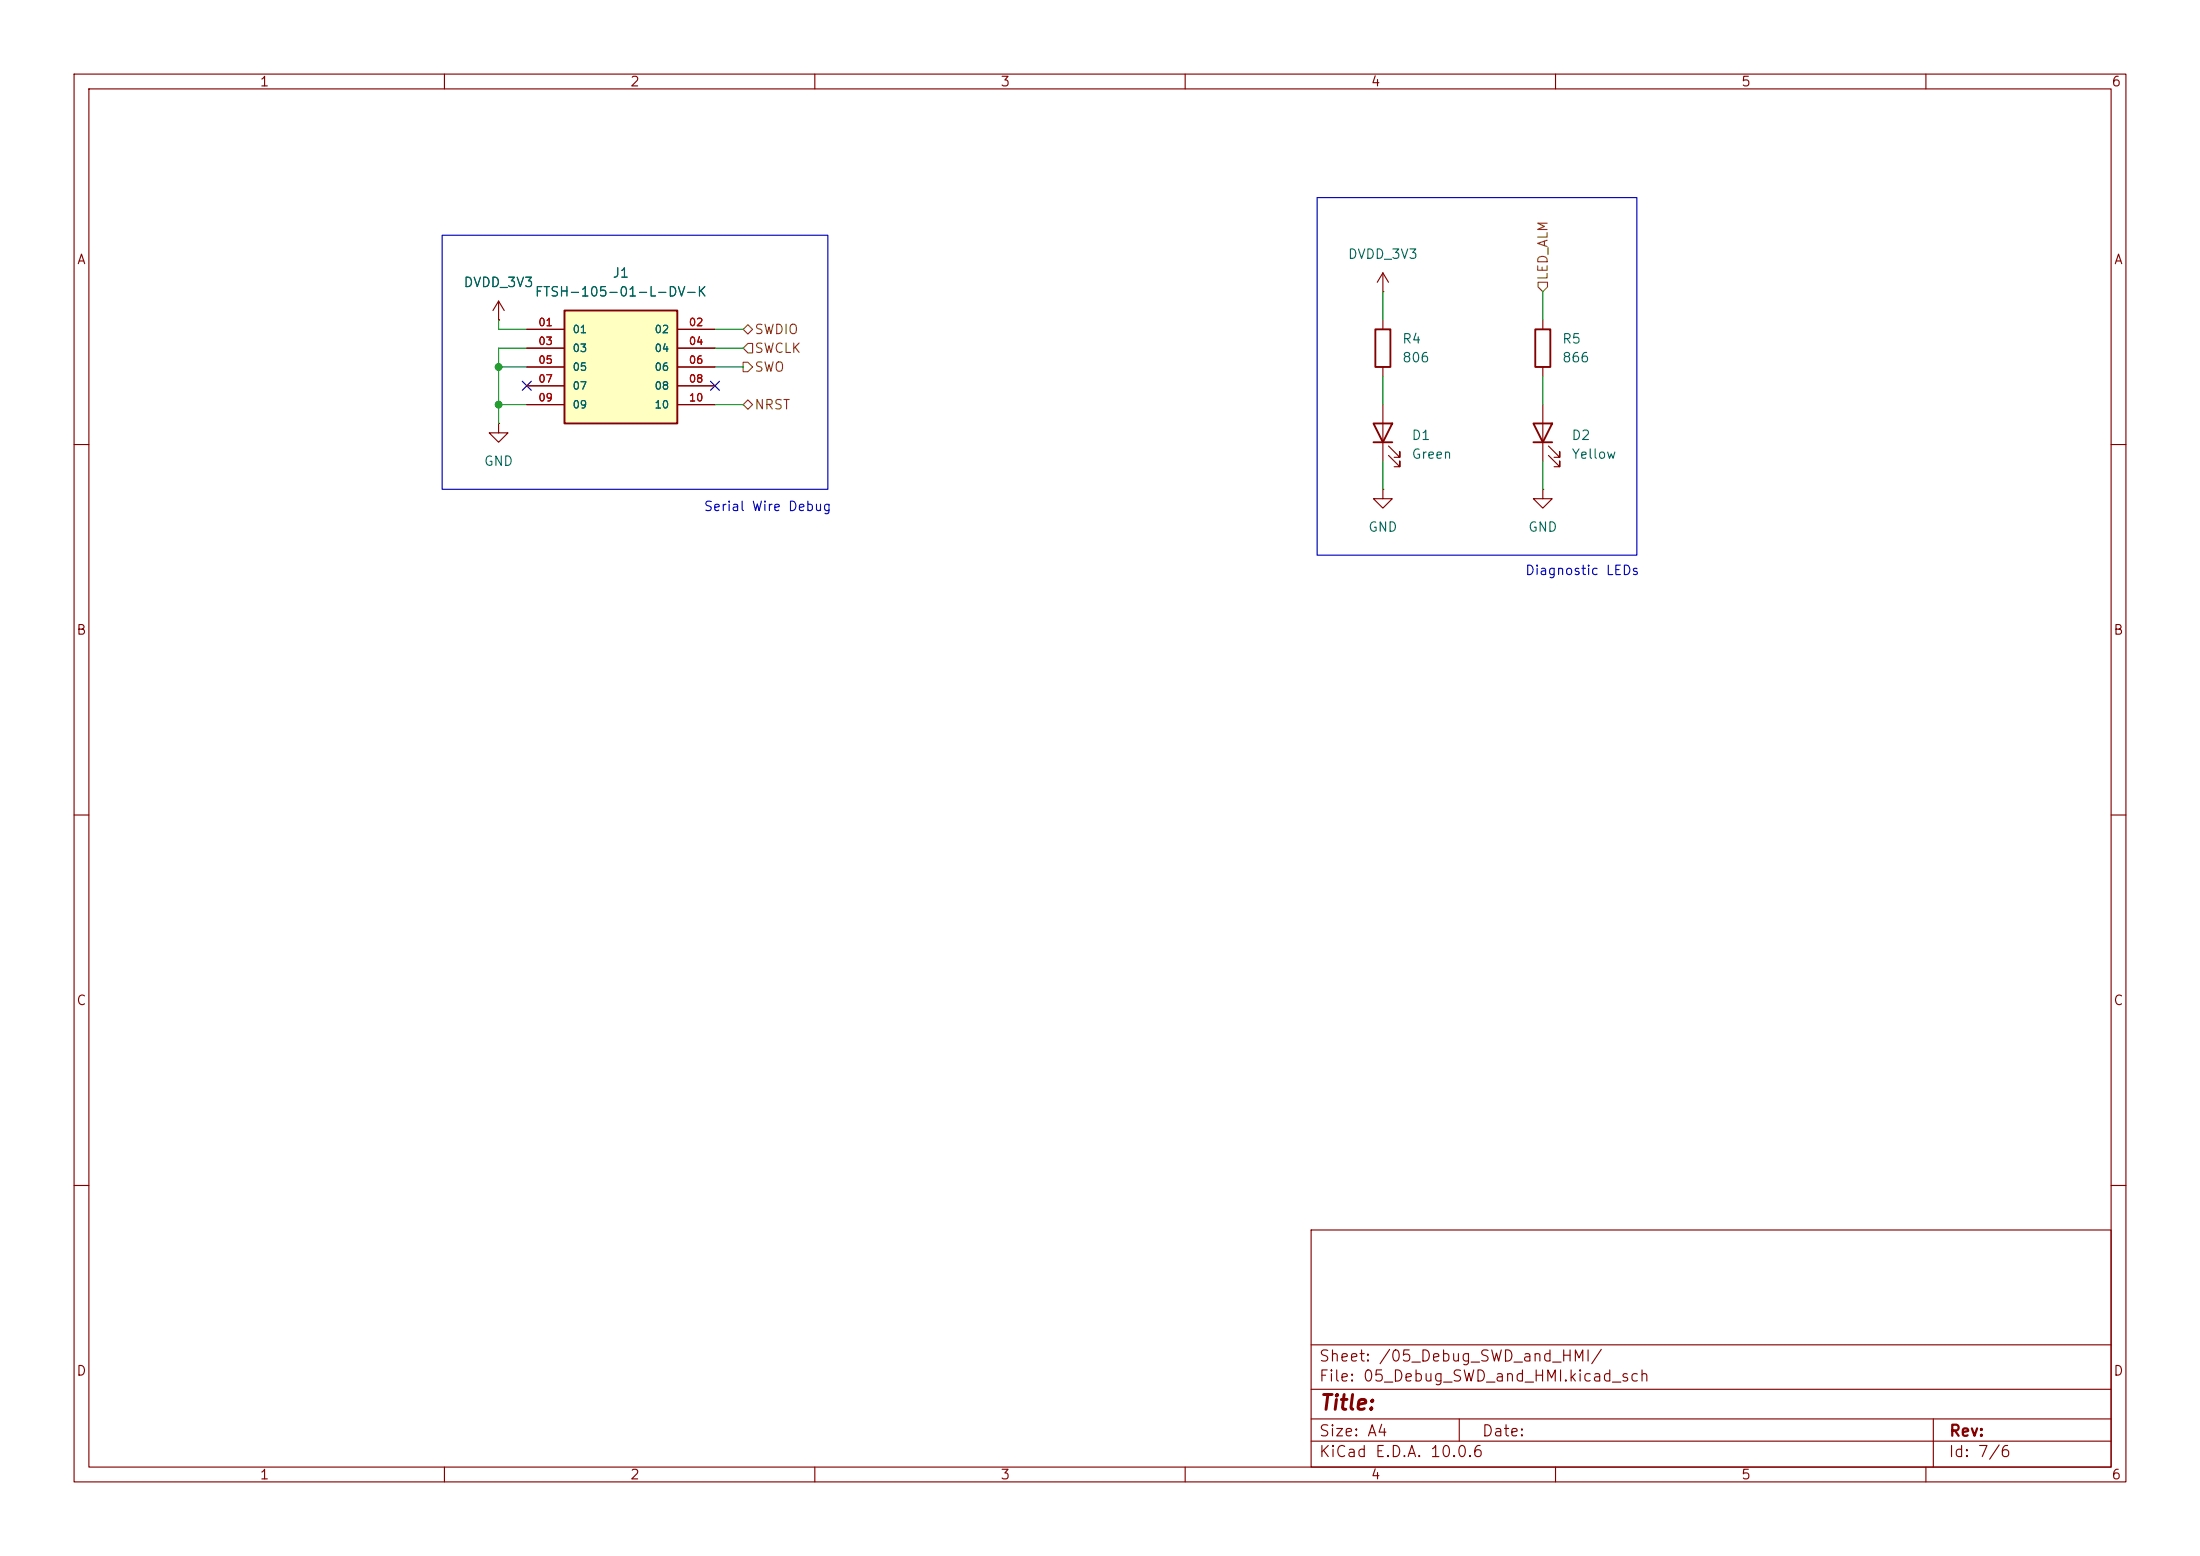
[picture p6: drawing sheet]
<svg xmlns="http://www.w3.org/2000/svg" width="297mm" height="210mm" viewBox="0 0 297 210" stroke-linecap="round" stroke-linejoin="round" font-family="sans-serif">
<g fill="none" stroke="#840000" stroke-width=".15">
<path d="M10 10h277v190h-277zM12 12h273v186h-273zM60 10v2M110 10v2M160 10v2M210 10v2M260 10v2M186.7 43.2v1.3M186.7 49.5v1.3M208.3 43.2v1.3M208.3 49.5v1.3M10 60h2"/>
<path d="M285 60h2M10 110h2M285 110h2M10 160h2M177 166h108v32h-108zM285 160h2M60 198v2M110 198v2M160 198v2M177 194.5h108M177 191.5h108M177 187.5h108"/>
<path d="M177 181.5h108M197 191.5v3M210 198v2M260 198v2M261 191.5v6.5"/>
</g>
<path d="M185.7 44.5h2v5h-2zM207.3 44.5h2v5h-2z" fill="none" stroke="#840000" stroke-width=".25"/>
<path d="M76.2 41.9h15.2v15.3h-15.2z" fill="#ffffc2"/>
<path d="M76.2 41.9h15.2v15.3h-15.2zM185.4 57.2h2.6l-1.3 2.5zM185.4 59.7h2.6M207 57.2h2.5l-1.2 2.5zM207 59.7h2.5" fill="none" stroke="#840000" stroke-width=".25"/>
<g fill="none" stroke="#840000" stroke-width=".15">
<path d="M186.7 39.4h.1M186.7 36.8v2.6M186.7 36.8l-.8 1.3M186.7 36.8l.8 1.3M67.3 43.2h.1M67.3 57.2v1.2h1.3l-1.3 1.3-1.3-1.3h1.3M67.3 57.2h.1M67.3 40.6l-.8 1.3M67.3 40.6l.8 1.3M67.3 40.6v2.6M71.1 44.5h5.1M71.1 47h5.1"/>
<path d="M71.1 49.5h5.1M71.1 52.1h5.1M71.1 54.6h5.1M91.4 44.5h5.1M91.4 47h5.1M91.4 49.5h5.1M91.4 52.1h5.1M91.4 54.6h5.1M186.7 54.6v7.6M208.3 54.6v7.6M186.7 66v1.3h1.3l-1.3 1.3-1.3-1.3h1.3M186.7 66h.1"/>
<path d="M187.5 61.5l1.5 1.5v-.8v.8h-.8M187.5 60.2l1.5 1.5v-.7v.7h-.8M208.3 66v1.3h1.2l-1.2 1.3-1.3-1.3h1.3M208.3 66h.1M209 61.5l1.6 1.5v-.8v.8h-.8M209 60.2l1.6 1.5v-.7v.7h-.8"/>
</g>
<path d="M207.6 38.1h1.3v.6l-.6 .7-.7-.7zM100.3 48.9h.7l.6 .6-.6 .7h-.7zM100.3 47l.7-.6h.6v1.2h-.6zM100.3 44.5l.7-.7 .6 .7-.6 .6zM101 54l.6 .6-.6 .6-.7-.6z" fill="none" stroke="#725600" stroke-width=".15"/>
<g fill="none" stroke="#009600" stroke-width=".15">
<path d="M186.7 39.4v3.8M208.3 39.4v3.8M67.3 43.2v1.3h3.8M67.3 49.5h3.8M67.3 54.6h3.8M71.1 47h-3.8v10.2M96.5 44.5h3.8M96.5 49.5h3.8M96.5 54.6h3.8M96.5 47h3.8M186.7 50.8v3.8M208.3 50.8v3.8"/>
<path d="M186.7 62.2v3.8M208.3 62.2v3.8"/>
</g>
<path d="M70.5 51.5l1.2 1.2M71.7 51.5l-1.2 1.2M95.9 51.5l1.2 1.2M97.1 51.5l-1.2 1.2" fill="none" stroke="#000084" stroke-width=".15"/>
<path d="M59.7 31.8h52.1v34.2h-52.1zM177.8 26.7h43.2v48.2h-43.2z" fill="none" stroke="#0000c2" stroke-width=".15"/>
<g fill="#009600" stroke="#009600" stroke-width=".14">
<circle cx="67.3" cy="49.5" r=".46"/>
<circle cx="67.3" cy="54.6" r=".46"/>
</g>
<text font-size="2" fill="#840000" x="178" y="190.8">Title:</text>
<g font-size="1.5" fill="#840000">
<text x="178" y="184.1">Sheet: /05_Debug_SWD_and_HMI/</text>
<text x="178" y="186.8">File: 05_Debug_SWD_and_HMI.kicad_sch</text>
<text x="178" y="197">KiCad E.D.A. 10.0.6</text>
<text x="178" y="194.2">Size: A4</text>
<text x="200" y="194.2">Date:</text>
<text x="263" y="197">Id: 7/6</text>
<text x="263" y="194.2">Rev:</text>
</g>
<g font-size="1.3" fill="#840000">
<text x="35" y="12">1</text>
<text x="85" y="12">2</text>
<text x="135" y="12">3</text>
<text x="185" y="12">4</text>
<text x="235" y="12">5</text>
<text x="285" y="12">6</text>
<text x="10.3" y="36">A</text>
<text x="285.3" y="36">A</text>
<text x="10.2" y="86">B</text>
<text x="285.2" y="86">B</text>
<text x="10.2" y="136">C</text>
<text x="285.2" y="136">C</text>
<text x="10.2" y="186">D</text>
<text x="285.2" y="186">D</text>
<text x="35" y="200">1</text>
<text x="85" y="200">2</text>
<text x="135" y="200">3</text>
<text x="185" y="200">4</text>
<text x="235" y="200">5</text>
<text x="285" y="200">6</text>
</g>
<g font-size="1.3" fill="#006464">
<text x="181.9" y="35.3">DVDD_3V3</text>
<text x="62.5" y="39.1">DVDD_3V3</text>
<text x="72.1" y="40.3">FTSH-105-01-L-DV-K</text>
<text x="82.6" y="37.8">J1</text>
<text x="189.2" y="46.7">R4</text>
<text x="210.8" y="46.7">R5</text>
<text x="189.2" y="49.2">806</text>
<text x="210.8" y="49.2">866</text>
<text x="190.5" y="59.7">D1</text>
<text x="212.1" y="59.7">D2</text>
<text x="65.2" y="63.2">GND</text>
<text x="190.5" y="62.2">Green</text>
<text x="212.1" y="62.2">Yellow</text>
<text x="184.6" y="72.1">GND</text>
<text x="206.2" y="72.1">GND</text>
</g>
<g font-size="1.3" fill="#725600">
<text x="209.2" y="37.9" transform="rotate(-90 209.2 37.9)">LED_ALM</text>
<text x="101.8" y="48">SWCLK</text>
<text x="101.8" y="45.4">SWDIO</text>
<text x="101.8" y="50.5">SWO</text>
<text x="101.8" y="55.6">NRST</text>
</g>
<g font-size="1.3" fill="#0000c2">
<text x="94.9" y="69.3">Serial Wire Debug</text>
<text x="205.8" y="77.9">Diagnostic LEDs</text>
</g>
<g font-size="1" fill="#a90000">
<text x="72.6" y="44.3">01</text>
<text x="72.6" y="46.8">03</text>
<text x="92.9" y="44.3">02</text>
<text x="92.9" y="46.8">04</text>
<text x="72.6" y="49.3">05</text>
<text x="72.6" y="51.9">07</text>
<text x="92.9" y="49.3">06</text>
<text x="92.9" y="51.9">08</text>
<text x="72.6" y="54.4">09</text>
<text x="92.9" y="54.4">10</text>
</g>
<g font-size="1" fill="#006464">
<text x="77.2" y="45.2">01</text>
<text x="77.2" y="47.8">03</text>
<text x="88.3" y="45.2">02</text>
<text x="88.3" y="47.8">04</text>
<text x="77.2" y="50.3">05</text>
<text x="77.2" y="52.8">07</text>
<text x="88.3" y="50.3">06</text>
<text x="88.3" y="52.8">08</text>
<text x="77.2" y="55.4">09</text>
<text x="88.3" y="55.4">10</text>
</g>
</svg>
